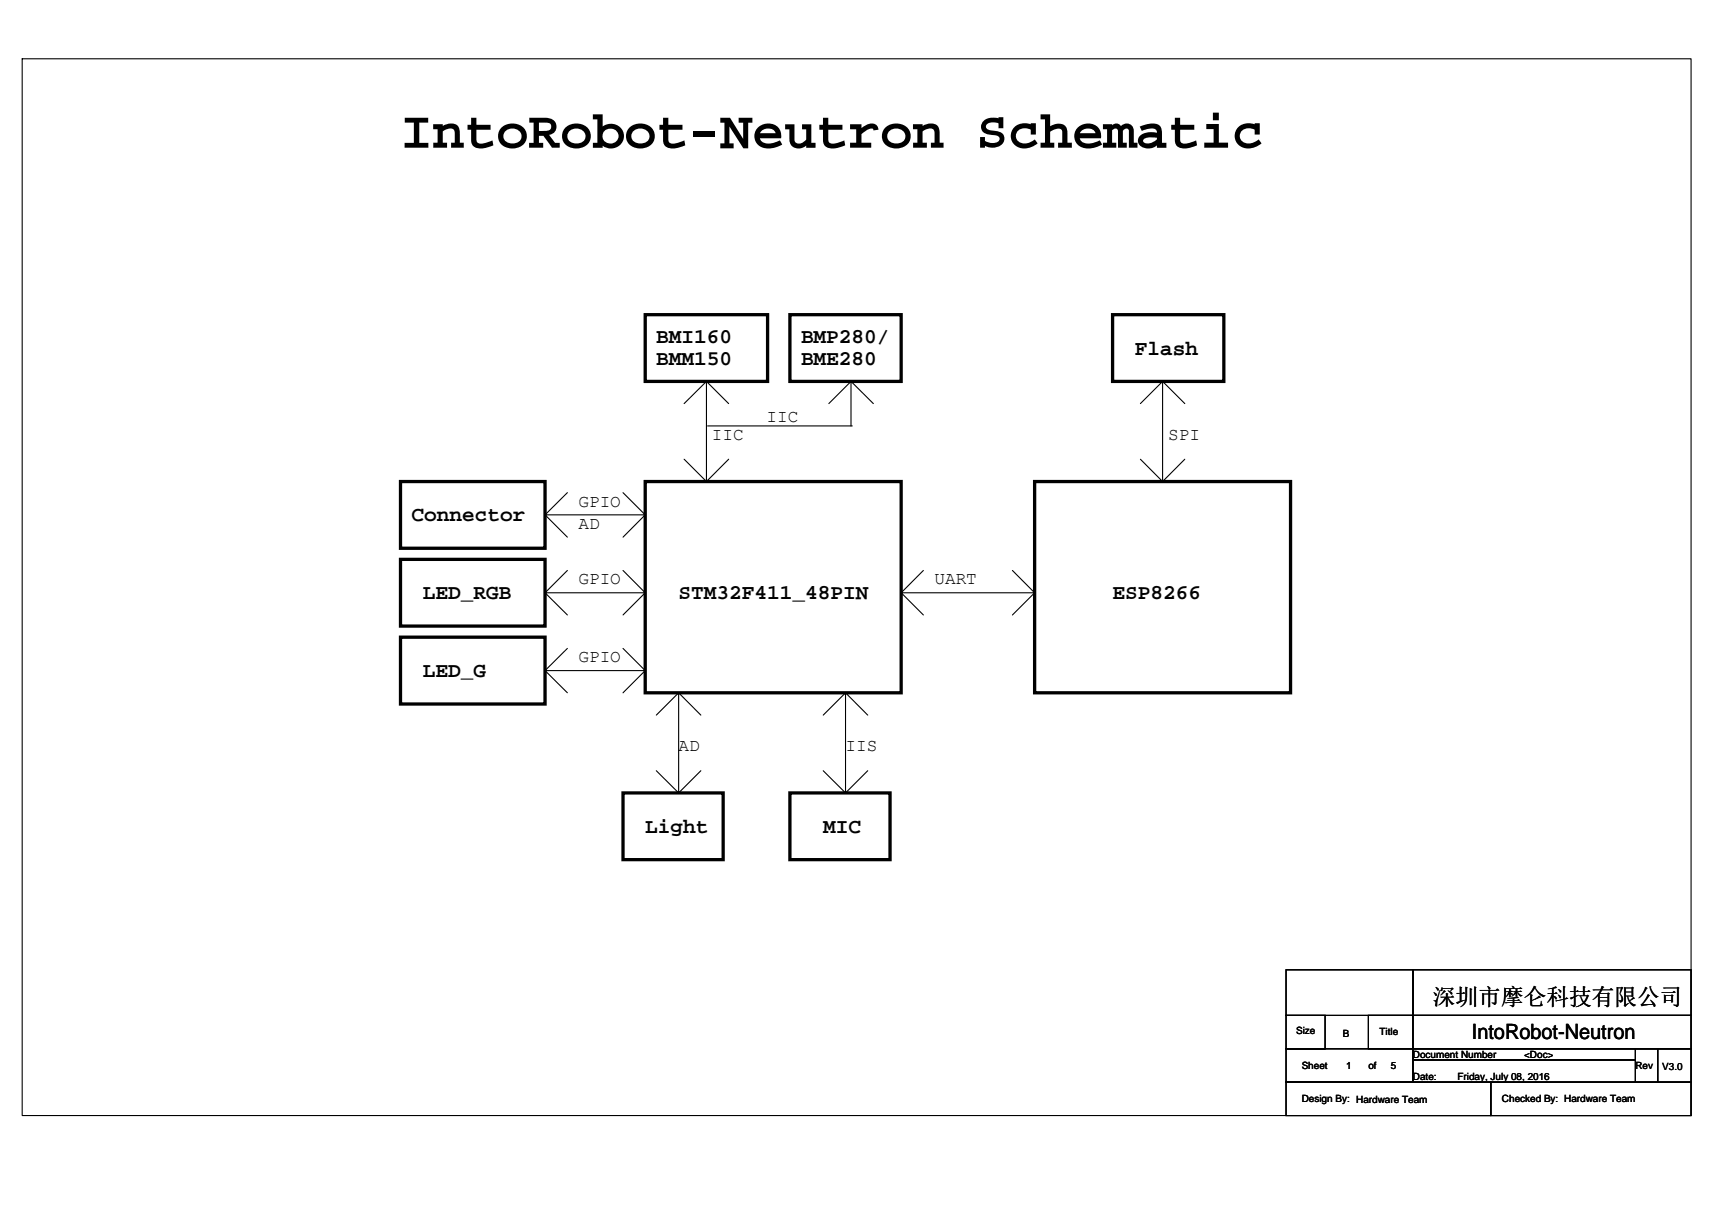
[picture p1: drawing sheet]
<svg xmlns="http://www.w3.org/2000/svg" width="297mm" height="210mm" viewBox="0 0 297 210" stroke-linecap="round" stroke-linejoin="round" font-family="sans-serif">
<g fill="none" stroke="#000" stroke-width=".19">
<path d="M3.8 10.2h289.6v183.4h-289.6zM118.7 70l3.9-3.8v17.4M118.7 79.7l3.9 3.9M122.6 66.2l3.8 3.8M122.8 73.9h25.1M126.4 79.7l-3.8 3.9M147.7 66.2l-3.9 3.8M147.7 66.2l3.8 3.8M147.7 66.2v7.7M197.9 70l3.8-3.8v17.4M197.9 79.7l3.8 3.9M201.7 66.2l3.9 3.8"/>
<path d="M205.6 79.7l-3.9 3.9M94.6 89.3l3.8 3.9M94.6 89.3h17.3M98.4 85.5l-3.8 3.8M98.4 99l-3.8 3.9M108.1 85.5l3.8 3.8M108.1 99l3.8 3.9M111.9 89.3l-3.8 3.9M160.2 99l-3.8 3.9M175.7 99l3.8 3.9M94.6 102.9l3.8 3.8M94.6 102.9h17.3"/>
<path d="M94.6 116.4l3.8 3.8M98.4 112.5l-3.8 3.9M108.1 112.5l3.8 3.9h-17.3M111.9 102.9l-3.8 3.8M111.9 116.4l-3.8 3.8M156.4 102.9l3.8 3.8M156.4 102.9h23.1M179.5 102.9l-3.8 3.8M113.9 133.8l3.8 3.8M117.7 120.2v17.4l3.9-3.8M117.7 120.2l-3.8 3.9M117.7 120.2l3.9 3.9"/>
<path d="M142.8 133.8l3.9 3.8M146.7 120.2l3.9 3.9M146.7 120.2l-3.9 3.9M146.7 120.2v17.4M150.6 133.8l-3.9 3.8M223.1 168.3h22v7.9h-22zM223.1 176.2h6.8v5.8h-6.8zM237.4 176.2h7.7v5.8h-7.7zM245.1 176.2h48.3v5.8h-48.3zM245.1 168.3h48.3v7.9h-48.3zM223.1 182h22v5.8h-22zM223.1 187.8h35.6v5.8h-35.6z"/>
<path d="M245.1 182h38.7v1.9h-38.7zM245.1 183.9h38.7v3.9h-38.7zM258.7 187.8h34.7v5.8h-34.7zM283.8 182h3.8v5.8h-3.8zM287.6 182h5.8v5.8h-5.8z"/>
</g>
<path d="M111.9 54.6h21.3v11.6h-21.3zM137.1 54.6h19.3v11.6h-19.3zM193 54.6h19.3v11.6h-19.3zM69.5 83.6h25.1v11.5h-25.1zM69.5 97.1h25.1v11.5h-25.1zM111.9 83.6h44.5v36.6h-44.5zM179.5 83.6h44.4v36.6h-44.4zM69.5 110.6h25.1v11.6h-25.1zM108.1 137.6h17.4v11.6h-17.4zM137.1 137.6h17.3v11.6h-17.3z" fill="none" stroke="#000" stroke-width=".57"/>
<text font-size="9.2" x="69.5" y="25.6">IntoRobot-Neutron Schematic</text>
<text font-size="4" x="248.6" y="174.4">深圳市摩仑科技有限公司</text>
<g font-size="3.7">
<text x="113.9" y="59.6">BMI160</text>
<text x="139" y="59.6">BMP280/</text>
<text x="113.9" y="63.3">BMM150</text>
<text x="139" y="63.3">BME280</text>
<text x="196.9" y="61.5">Flash</text>
<text x="71.4" y="90.5">Connector</text>
<text x="73.3" y="104">LED_RGB</text>
<text x="117.7" y="104">STM32F411_48PIN</text>
<text x="193" y="104">ESP8266</text>
<text x="73.3" y="117.5">LED_G</text>
<text x="111.9" y="144.5">Light</text>
<text x="142.8" y="144.5">MIC</text>
<text x="255.4" y="180.3">IntoRobot-Neutron</text>
</g>
<g font-size="3.1">
<text x="123.5" y="76.3">IIC</text>
<text x="133" y="73.3">IIC</text>
<text x="202.7" y="76.3">SPI</text>
<text x="100.4" y="87.9">GPIO</text>
<text x="100.4" y="91.8">AD</text>
<text x="100.4" y="101.4">GPIO</text>
<text x="162.1" y="101.4">UART</text>
<text x="100.4" y="115">GPIO</text>
<text x="117.7" y="130.4">AD</text>
<text x="146.7" y="130.4">IIS</text>
</g>
<g font-size="1.7">
<text x="224.9" y="179.5">Size</text>
<text x="233" y="179.9">B</text>
<text x="239.3" y="179.7">Title</text>
<text x="225.8" y="185.5">Sheet</text>
<text x="233.6" y="185.5">1</text>
<text x="237.4" y="185.5">of</text>
<text x="241.3" y="185.5">5</text>
<text x="245.1" y="183.6">Document Number</text>
<text x="264.5" y="183.6">&lt;Doc&gt;</text>
<text x="283.8" y="185.5">Rev</text>
<text x="288.4" y="185.7">V3.0</text>
<text x="225.8" y="191.3">Design By: Hardware Team</text>
<text x="245.1" y="187.4">Date:</text>
<text x="252.9" y="187.4">Friday, July 08, 2016</text>
<text x="260.6" y="191.3">Checked By: Hardware Team</text>
</g>
</svg>
